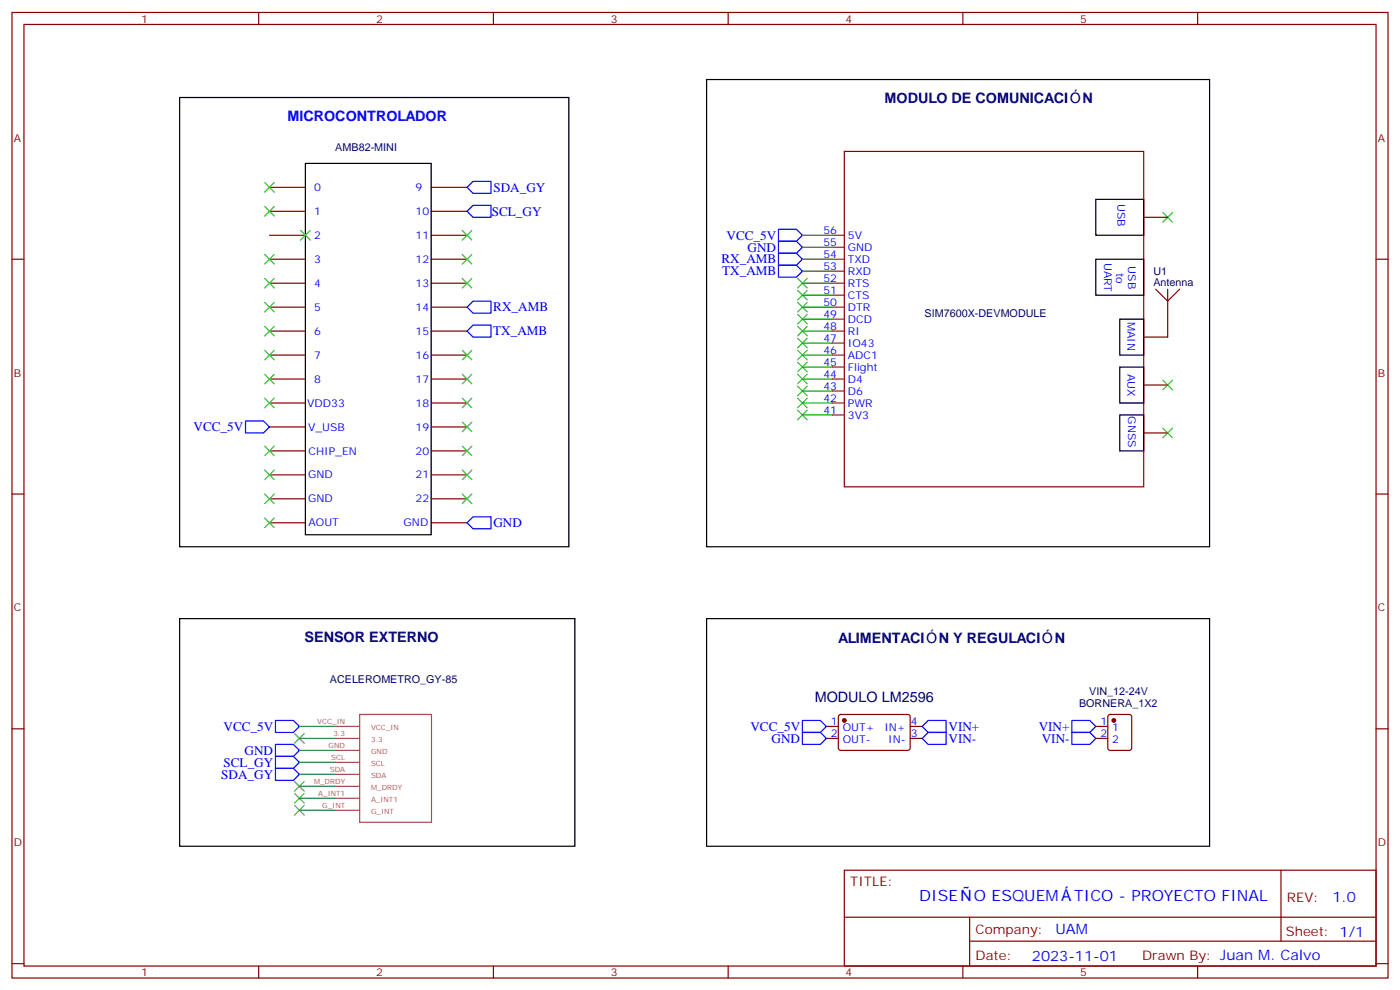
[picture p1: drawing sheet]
<svg xmlns="http://www.w3.org/2000/svg" width="412mm" height="292mm" viewBox="0 0 412 292" stroke-linecap="round" stroke-linejoin="round" font-family="sans-serif">
<g fill="none" stroke="#870000" stroke-width=".35">
<path d="M3.5 3.7h405.4v284.3h-405.4zM7.1 7.2h398.2v277.3h-398.2zM76.2 3.7v3.5M145.3 3.7v3.5M214.5 3.7v3.5M283.6 3.7v3.5M352.8 3.7v3.5M79.4 55.2h10.6M127 55.2h10.6M248.7 44.6h88.2v98.8h-88.2zM3.5 76.3h3.6M79.4 76.3h10.6"/>
<path d="M79.4 62.2h10.6M79.4 69.3h10.6M127 76.3h10.6M127 62.2h10.6M127 69.3h10.6M336.9 64h7.1M405.3 76.3h3.6M79.4 83.4h10.6M79.4 90.5h10.6M79.4 97.5h10.6M127 83.4h10.6M127 90.5h10.6"/>
<path d="M127 97.5h10.6M340.4 85.2l3.6 3.5 3.5-3.5M344 85.2v14.1h-7.1M79.4 104.6h10.6M79.4 111.6h10.6M79.4 118.7h10.6M127 104.6h10.6M127 111.6h10.6M127 118.7h10.6M336.9 113.4h7.1M79.4 125.7h10.6M79.4 132.8h10.6"/>
<path d="M79.4 139.8h10.6M127 125.7h10.6M127 132.8h10.6M127 139.8h10.6M336.9 127.5h7.1M3.5 145.5h3.6M79.4 146.9h10.6M79.4 154h10.6M127 146.9h10.6M127 154h10.6M405.3 145.5h3.6M3.5 214.6h3.6"/>
<path d="M243.4 213.9h3.5M243.4 217.5h3.5M247.2 210.6l.4-.2 20.1 .1 .4 .6-.1 9.4-.6 .5-20-.1-.5-.6v-9.2zM268.1 213.9h3.5M268.1 217.5h3.5M322.8 213.9h3.5M322.8 217.5h3.5M326.6 210.6l.4-.2h5.7l.6 .4 .1 9.5-.5 .6-5.9 .1-.6-.5-.1-9.4zM405.3 214.6h3.6M248.7 256.3h156.6v28.2h-156.6zM377.3 256.3v20.9M248.7 270.1h156.5"/>
<path d="M285.6 277.2h119.6M285.6 270.1v14.1M3.5 283.8h3.6M76.2 284.5v3.5M145.3 284.5v3.5M214.5 284.5v3.5M283.6 284.5v3.5M352.8 284.5v3.5M405.3 283.8h3.6"/>
</g>
<path d="M52.9 28.7h114.7v132.3h-114.7zM208.1 23.4h148.2v137.6h-148.2zM90 48.1h37v109.4h-37zM322.8 58.7h14.1v10.6h-14.1zM322.8 76.3h14.1v10.6h-14.1zM329.8 94h7.1v10.6h-7.1zM329.8 108.1h7.1v10.6h-7.1zM329.8 122.2h7.1v10.6h-7.1zM52.9 182.2h116.4v67h-116.4zM208.1 182.2h148.2v67h-148.2z" fill="none" stroke="#000" stroke-width=".35"/>
<g fill="none" stroke="#8c2424" stroke-width=".35">
<path d="M245.2 69.3h3.5M245.2 72.8h3.5M245.2 76.3h3.5M245.2 79.9h3.5M245.2 94h3.5M245.2 90.5h3.5M245.2 86.9h3.5M245.2 83.4h3.5M245.2 97.5h3.5M245.2 108.1h3.5M245.2 104.6h3.5M245.2 101h3.5"/>
<path d="M245.2 111.6h3.5M245.2 115.1h3.5M245.2 118.7h3.5M245.2 122.2h3.5"/>
</g>
<path d="M98.8 213.9h6.9M98.8 217.5h6.9M105.9 210.4h21.2v31.7h-21.2zM98.8 221h6.9M98.8 224.5h6.9M98.8 228h6.9M98.8 231.6h6.9M98.8 235.1h6.9M98.8 238.6h6.9" fill="none" stroke="#a64a4a" stroke-width=".35"/>
<g fill="none" stroke="#00f" stroke-width=".35">
<path d="M139.3 53.4h5.3v3.5h-5.3l-1.7-1.7zM139.3 60.5h5.3v3.5h-5.3l-1.7-1.8zM229.3 74.6h5.3l1.8 1.7-1.8 1.8h-5.3zM229.3 78.1h5.3l1.8 1.8-1.8 1.7h-5.3zM229.3 71h5.3l1.8 1.8-1.8 1.8h-5.3zM229.3 67.5h5.3l1.8 1.8-1.8 1.7h-5.3zM139.3 95.7h5.3v3.6h-5.3l-1.7-1.8zM139.3 88.7h5.3v3.5h-5.3l-1.7-1.7zM72.3 124h5.3l1.8 1.7-1.8 1.8h-5.3zM139.3 152.2h5.3v3.5h-5.3l-1.7-1.7zM81.1 219.2h5.3l1.8 1.8-1.8 1.7h-5.3zM81.1 212.2h5.3l1.8 1.7-1.8 1.8h-5.3z"/>
<path d="M236.4 215.7h5.3l1.7 1.8-1.7 1.7h-5.3zM236.4 212.2h5.3l1.7 1.7-1.7 1.8h-5.3zM273.4 215.7h5.3v3.5h-5.3l-1.8-1.7zM273.4 212.2h5.3v3.5h-5.3l-1.8-1.8zM315.7 212.2h5.3l1.8 1.7-1.8 1.8h-5.3zM315.7 215.7h5.3l1.8 1.8-1.8 1.7h-5.3zM81.1 222.7h5.3l1.8 1.8-1.8 1.8h-5.3zM81.1 226.3h5.3l1.8 1.7-1.8 1.8h-5.3z"/>
</g>
<g fill="none" stroke="#008700" stroke-width=".35">
<path d="M236.4 76.3h8.8M236.4 79.9h8.8M236.4 72.8h8.8M236.4 69.3h8.8M236.4 83.4h8.8M236.4 86.9h8.8M236.4 90.5h8.8M236.4 94h8.8M236.4 97.5h8.8M236.4 101h8.8M236.4 104.6h8.8M236.4 108.1h8.8"/>
<path d="M236.4 111.6h8.8M236.4 115.1h8.8M236.4 118.7h8.8M236.4 122.2h8.8M88.2 213.9h10.6M88.2 217.5h10.6M88.2 221h10.6M88.2 224.5h10.6M88.2 228h10.6M88.2 231.6h10.6M88.2 235.1h10.6M88.2 238.6h10.6"/>
</g>
<g fill="#870000" stroke="#870000" stroke-width=".35">
<circle cx="248.7" cy="212.2" r=".53"/>
<circle cx="328.1" cy="212.2" r=".53"/>
</g>
<g fill="none" stroke="#3c3" stroke-width=".35">
<path d="M78 53.8l2.8 2.8M80.8 53.8l-2.8 2.8M78 60.8l2.8 2.8M78 74.9l2.8 2.9M80.8 60.8l-2.8 2.8M80.8 74.9l-2.8 2.9M88.5 67.9l2.9 2.8M91.4 67.9l-2.9 2.8M136.2 67.9l2.8 2.8M136.2 74.9l2.8 2.9M139 67.9l-2.8 2.8M139 74.9l-2.8 2.9"/>
<path d="M342.5 62.6l2.9 2.8M345.4 62.6l-2.9 2.8M78 82l2.8 2.8M78 89l2.8 2.9M78 96.1l2.8 2.8M80.8 82l-2.8 2.8M80.8 89l-2.8 2.9M80.8 96.1l-2.8 2.8M136.2 82l2.8 2.8M139 82l-2.8 2.8M234.9 82l2.9 2.8M234.9 85.5l2.9 2.8"/>
<path d="M234.9 89l2.9 2.9M234.9 92.6l2.9 2.8M234.9 96.1l2.9 2.8M234.9 99.6l2.9 2.8M237.8 82l-2.9 2.8M237.8 85.5l-2.9 2.8M237.8 89l-2.9 2.9M237.8 92.6l-2.9 2.8M237.8 96.1l-2.9 2.8M237.8 99.6l-2.9 2.8M78 103.2l2.8 2.8M78 110.2l2.8 2.8"/>
<path d="M78 117.3l2.8 2.8M80.8 103.2l-2.8 2.8M80.8 110.2l-2.8 2.8M80.8 117.3l-2.8 2.8M136.2 103.2l2.8 2.8M136.2 110.2l2.8 2.8M136.2 117.3l2.8 2.8M139 103.2l-2.8 2.8M139 110.2l-2.8 2.8M139 117.3l-2.8 2.8M234.9 103.2l2.9 2.8M234.9 106.7l2.9 2.8"/>
<path d="M234.9 110.2l2.9 2.8M234.9 113.7l2.9 2.9M234.9 117.3l2.9 2.8M237.8 103.2l-2.9 2.8M237.8 106.7l-2.9 2.8M237.8 110.2l-2.9 2.8M237.8 113.7l-2.9 2.9M237.8 117.3l-2.9 2.8M342.5 112l2.9 2.8M345.4 112l-2.9 2.8M78 131.4l2.8 2.8M78 138.4l2.8 2.9"/>
<path d="M80.8 131.4l-2.8 2.8M80.8 138.4l-2.8 2.9M136.2 124.3l2.8 2.8M136.2 131.4l2.8 2.8M136.2 138.4l2.8 2.9M139 124.3l-2.8 2.8M139 131.4l-2.8 2.8M139 138.4l-2.8 2.9M234.9 120.8l2.9 2.8M237.8 120.8l-2.9 2.8M342.5 126.1l2.9 2.8M345.4 126.1l-2.9 2.8"/>
<path d="M78 145.5l2.8 2.8M78 152.5l2.8 2.9M80.8 145.5l-2.8 2.8M80.8 152.5l-2.8 2.9M136.2 145.5l2.8 2.8M139 145.5l-2.8 2.8M86.8 216l2.8 2.9M89.6 216l-2.8 2.9M86.8 230.2l2.8 2.8M86.8 233.7l2.8 2.8M86.8 237.2l2.8 2.8M89.6 233.7l-2.8 2.8"/>
<path d="M89.6 237.2l-2.8 2.8M89.6 230.2l-2.8 2.8"/>
</g>
<g font-size="4.6" fill="#00f">
<text x="270.8" y="265.3">DISE</text>
<text x="286.9" y="265.3">O ESQUEM</text>
<text x="316.4" y="265.3">TICO - PROYECTO FINAL</text>
</g>
<g font-size="4.2" fill="#00f">
<text x="84.7" y="35.8">MICROCONTROLADOR</text>
<text x="392.5" y="265.5">1.0</text>
<text x="310.9" y="275.1">UAM</text>
<text x="304" y="282.9">2023-11-01</text>
</g>
<g font-size="4.2" fill="#000080">
<text x="260.6" y="30.3">MODULO DE COMUNICACI</text>
<text x="318.9" y="30.3">N</text>
<text x="89.7" y="189">SENSOR EXTERNO</text>
<text x="246.9" y="189.2">ALIMENTACI</text>
<text x="276.6" y="189.2">N Y REGULACI</text>
<text x="310.7" y="189.2">N</text>
<text x="240" y="206.7">MODULO LM2596</text>
</g>
<g font-size="3.9" fill="#00f">
<text x="145.3" y="56.4">SDA_GY</text>
<text x="144.9" y="63.5">SCL_GY</text>
<text x="214" y="70.6">VCC_5V</text>
<text x="212.5" y="77.6">RX_AMB</text>
<text x="220.2" y="74.1">GND</text>
<text x="212.8" y="81.1">TX_AMB</text>
<text x="145.3" y="91.7">RX_AMB</text>
<text x="145.3" y="98.7">TX_AMB</text>
<text x="57" y="127">VCC_5V</text>
<text x="145.3" y="155.2">GND</text>
<text x="65.8" y="215.2">VCC_5V</text>
<text x="221.1" y="215.2">VCC_5V</text>
<text x="279.4" y="215.2">VIN+</text>
<text x="306" y="215.2">VIN+</text>
<text x="227.3" y="218.7">GND</text>
<text x="279.4" y="218.7">VIN-</text>
<text x="306.9" y="218.7">VIN-</text>
<text x="65.8" y="225.8">SCL_GY</text>
<text x="72.1" y="222.3">GND</text>
<text x="65.2" y="229.3">SDA_GY</text>
</g>
<g font-size="3.9" fill="#800">
<text x="250.5" y="260.8">TITLE:</text>
<text x="379.1" y="265.5">REV:</text>
<text x="287.4" y="275">Company:</text>
<text x="378.7" y="275.7">Sheet: 1/1</text>
<text x="287.4" y="282.7">Date:</text>
<text x="336.4" y="282.8">Drawn By: Juan M. Calvo</text>
</g>
<g font-size="3.2" fill="#800">
<text x="41.6" y="6.7">1</text>
<text x="110.8" y="6.7">2</text>
<text x="179.9" y="6.7">3</text>
<text x="249.1" y="6.7">4</text>
<text x="318.2" y="6.7">5</text>
<text x="4.1" y="41.8">A</text>
<text x="405.9" y="41.8">A</text>
<text x="4.1" y="110.9">B</text>
<text x="405.9" y="110.9">B</text>
<text x="4.1" y="180.1">C</text>
<text x="405.9" y="180.1">C</text>
<text x="4.1" y="249.2">D</text>
<text x="405.9" y="249.2">D</text>
<text x="41.6" y="287.5">1</text>
<text x="110.8" y="287.5">2</text>
<text x="179.9" y="287.5">3</text>
<text x="249.1" y="287.5">4</text>
<text x="318.2" y="287.5">5</text>
</g>
<g font-size="3.2" fill="#000080">
<text x="98.8" y="44.6">AMB82-MINI</text>
<text x="339.7" y="81">U1</text>
<text x="339.7" y="84.1">Antenna</text>
<text x="272.4" y="93.5">SIM7600X-DEVMODULE</text>
<text x="97.2" y="201.1">ACELEROMETRO_GY-85</text>
<text x="317.9" y="208.1">BORNERA_1X2</text>
<text x="320.9" y="204.6">VIN_12-24V</text>
</g>
<g font-size="3.2" fill="#00f">
<text x="92.5" y="56.2">0</text>
<text x="122.4" y="56.2">9</text>
<text x="92.5" y="63.3">1</text>
<text x="122.4" y="63.3">10</text>
<text x="329.1" y="60.1" transform="rotate(90 329.1 60.1)">USB</text>
<text x="92.5" y="70.3">2</text>
<text x="122.4" y="70.3">11</text>
<text x="242.6" y="68.9">56</text>
<text x="249.8" y="70.3">5V</text>
<text x="92.5" y="77.4">3</text>
<text x="122.4" y="77.4">12</text>
<text x="242.6" y="72.5">55</text>
<text x="242.6" y="76">54</text>
<text x="249.8" y="73.9">GND</text>
<text x="249.8" y="77.4">TXD</text>
<text x="325.3" y="77.4" transform="rotate(90 325.3 77.4)">UART</text>
<text x="242.6" y="79.5">53</text>
<text x="242.6" y="83">52</text>
<text x="249.8" y="80.9">RXD</text>
<text x="328.8" y="80.3" transform="rotate(90 328.8 80.3)">to</text>
<text x="332.3" y="78.5" transform="rotate(90 332.3 78.5)">USB</text>
<text x="92.5" y="84.5">4</text>
<text x="122.4" y="84.5">13</text>
<text x="242.6" y="86.6">51</text>
<text x="249.8" y="88">CTS</text>
<text x="249.8" y="84.5">RTS</text>
<text x="92.5" y="91.5">5</text>
<text x="122.4" y="91.5">14</text>
<text x="242.6" y="93.6">49</text>
<text x="242.6" y="90.1">50</text>
<text x="249.8" y="95">DCD</text>
<text x="249.8" y="91.5">DTR</text>
<text x="332.1" y="94.8" transform="rotate(90 332.1 94.8)">MAIN</text>
<text x="92.5" y="98.6">6</text>
<text x="122.4" y="98.6">15</text>
<text x="242.6" y="100.7">47</text>
<text x="242.6" y="97.2">48</text>
<text x="249.8" y="98.6">RI</text>
<text x="92.5" y="105.6">7</text>
<text x="122.4" y="105.6">16</text>
<text x="242.6" y="107.7">45</text>
<text x="242.6" y="104.2">46</text>
<text x="249.8" y="105.6">ADC1</text>
<text x="249.8" y="102.1">IO43</text>
<text x="92.5" y="112.7">8</text>
<text x="122.4" y="112.7">17</text>
<text x="242.6" y="111.3">44</text>
<text x="249.8" y="109.1">Flight</text>
<text x="249.8" y="112.7">D4</text>
<text x="332.1" y="110" transform="rotate(90 332.1 110)">AUX</text>
<text x="90.5" y="119.7">VDD33</text>
<text x="122.4" y="119.7">18</text>
<text x="242.6" y="114.8">43</text>
<text x="242.6" y="118.3">42</text>
<text x="249.8" y="116.2">D6</text>
<text x="249.8" y="119.7">PWR</text>
<text x="242.6" y="121.8">41</text>
<text x="249.8" y="123.3">3V3</text>
<text x="332.3" y="122.6" transform="rotate(90 332.3 122.6)">GNSS</text>
<text x="90.8" y="126.8">V_USB</text>
<text x="122.4" y="126.8">19</text>
<text x="90.9" y="133.8">CHIP_EN</text>
<text x="122.4" y="133.8">20</text>
<text x="90.8" y="140.9">GND</text>
<text x="122.4" y="140.9">21</text>
<text x="90.8" y="148">GND</text>
<text x="122.4" y="148">22</text>
<text x="90.9" y="155">AOUT</text>
<text x="118.9" y="155">GND</text>
<text x="244.8" y="213.6">1</text>
<text x="248.2" y="215.3">OUT+</text>
<text x="260.5" y="215.3">IN+</text>
<text x="268.3" y="213.6">4</text>
<text x="324.1" y="213.6">1</text>
<text x="327.6" y="215.3">1</text>
<text x="244.8" y="217.1">2</text>
<text x="248.2" y="218.9">OUT-</text>
<text x="261.7" y="218.9">IN-</text>
<text x="268.3" y="217.1">3</text>
<text x="324.1" y="217.1">2</text>
<text x="327.6" y="218.9">2</text>
</g>
<g font-size="2.1" fill="#a54b4b">
<text x="93.5" y="213.2">VCC_IN</text>
<text x="109.3" y="215">VCC_IN</text>
<text x="96.8" y="220.3">GND</text>
<text x="98.2" y="216.8">3.3</text>
<text x="109.3" y="218.5">3.3</text>
<text x="97.1" y="227.3">SDA</text>
<text x="97.6" y="223.8">SCL</text>
<text x="109.3" y="222">GND</text>
<text x="109.3" y="225.5">SCL</text>
<text x="92.5" y="230.9">M_DRDY</text>
<text x="109.3" y="229.1">SDA</text>
<text x="109.3" y="232.6">M_DRDY</text>
<text x="93.8" y="234.4">A_INT1</text>
<text x="94.9" y="237.9">G_INT</text>
<text x="109.3" y="236.1">A_INT1</text>
<text x="109.3" y="239.7">G_INT</text>
</g>
</svg>
